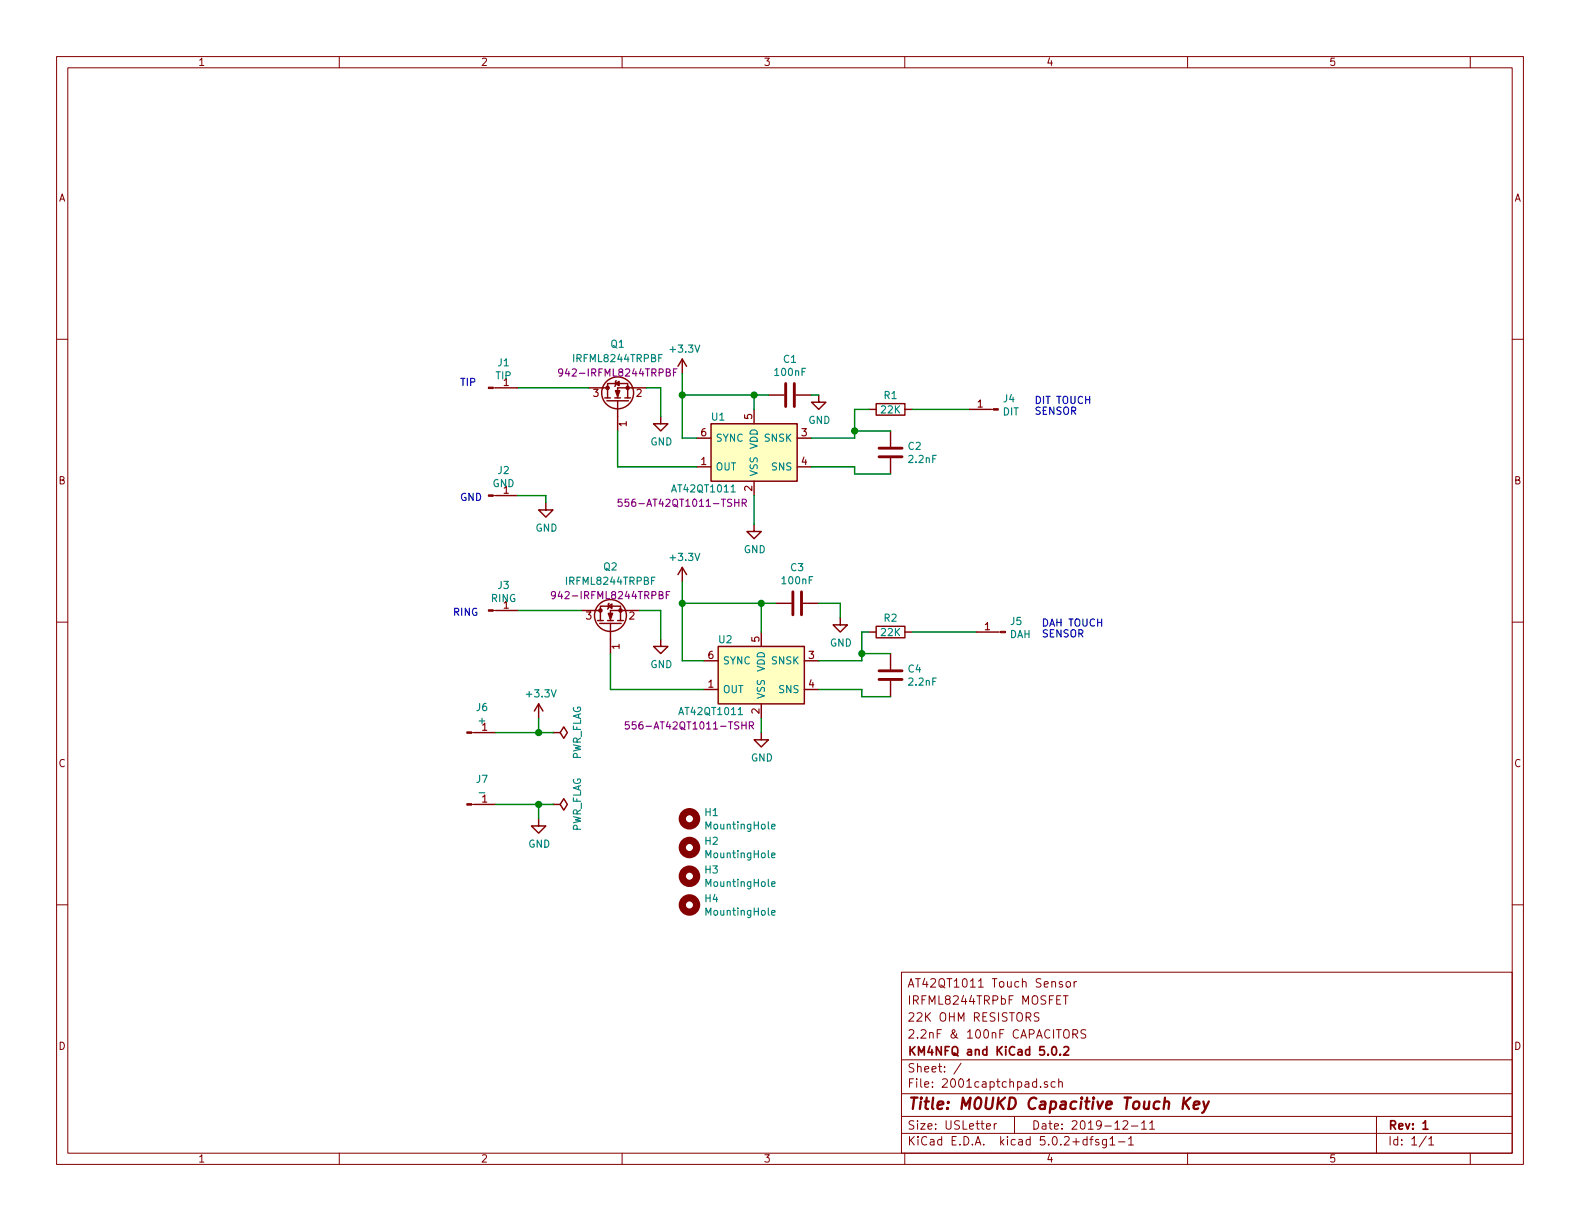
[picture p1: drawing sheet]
EESchema Schematic File Version 4
LIBS:2001captchpad-cache
EELAYER 26 0
EELAYER END
$Descr USLetter 11000 8500
encoding utf-8
Sheet 1 1
Title "M0UKD Capacitive Touch Key"
Date "2019-12-11"
Rev "1"
Comp "KM4NFQ and KiCad 5.0.2"
Comment1 "2.2nF & 100nF CAPACITORS"
Comment2 "22K OHM RESISTORS"
Comment3 "IRFML8244TRPbF MOSFET"
Comment4 "AT42QT1011 Touch Sensor"
$EndDescr
$Comp
L 2001captchpad-rescue:IRFML8244TRPBF-IRFML8244TRPBF Q1
U 1 1
P 4300 2800
F 0 "Q1" V 4700 2800 50  0000 C CNN
F 1 "IRFML8244TRPBF" V 4600 2800 50  0000 C CNN
F 2 "Package_TO_SOT_SMD:SOT-23" H 4500 2725 50  0001 L CIN
F 3 "https://www.fairchildsemi.com/datasheets/2N/2N7000.pdf" H 4300 2800 50  0001 L CNN
F 4 "942-IRFML8244TRPBF" V 4500 2800 50  0000 C CNN "Field4"
	1    4300 2800
	0    -1   -1   0   
$EndComp
$Comp
L 2001captchpad-rescue:IRFML8244TRPBF-IRFML8244TRPBF Q2
U 1 1
P 4250 4350
F 0 "Q2" V 4650 4350 50  0000 C CNN
F 1 "IRFML8244TRPBF" V 4550 4350 50  0000 C CNN
F 2 "Package_TO_SOT_SMD:SOT-23" H 4450 4275 50  0001 L CIN
F 3 "https://www.fairchildsemi.com/datasheets/2N/2N7000.pdf" H 4250 4350 50  0001 L CNN
F 4 "942-IRFML8244TRPBF" V 4450 4350 50  0000 C CNN "Field4"
	1    4250 4350
	0    -1   -1   0   
$EndComp
$Comp
L Sensor_Touch:AT42QT1011-TSHR U1
U 1 1
P 5250 3150
F 0 "U1" H 5000 3400 50  0000 C CNN
F 1 "AT42QT1011" H 4900 2900 50  0000 C CNN
F 2 "Package_TO_SOT_SMD:SOT-23-6_Handsoldering" H 5300 2900 50  0001 L CNN
F 3 "http://ww1.microchip.com/downloads/en/DeviceDoc/Atmel-9542-AT42-QTouch-BSW-AT42QT1011_Datasheet.pdf" H 5520 3700 50  0001 C CNN
F 4 "556-AT42QT1011-TSHR" H 4750 2800 50  0000 C CNN "Field4"
	1    5250 3150
	1    0    0    -1  
$EndComp
$Comp
L Sensor_Touch:AT42QT1011-TSHR U2
U 1 1
P 5300 4700
F 0 "U2" H 5050 4950 50  0000 C CNN
F 1 "AT42QT1011" H 4950 4450 50  0000 C CNN
F 2 "Package_TO_SOT_SMD:SOT-23-6_Handsoldering" H 5350 4450 50  0001 L CNN
F 3 "http://ww1.microchip.com/downloads/en/DeviceDoc/Atmel-9542-AT42-QTouch-BSW-AT42QT1011_Datasheet.pdf" H 5570 5250 50  0001 C CNN
F 4 "556-AT42QT1011-TSHR" H 4800 4350 50  0000 C CNN "Field4"
	1    5300 4700
	1    0    0    -1  
$EndComp
$Comp
L Device:R R1
U 1 1
P 6200 2850
F 0 "R1" V 6100 2850 50  0000 C CNN
F 1 "22K" V 6200 2850 50  0000 C CNN
F 2 "Resistor_SMD:R_1206_3216Metric_Pad1.42x1.75mm_HandSolder" V 6130 2850 50  0001 C CNN
F 3 "~" H 6200 2850 50  0001 C CNN
	1    6200 2850
	0    1    1    0   
$EndComp
$Comp
L Device:R R2
U 1 1
P 6200 4400
F 0 "R2" V 6100 4400 50  0000 C CNN
F 1 "22K" V 6200 4400 50  0000 C CNN
F 2 "Resistor_SMD:R_1206_3216Metric_Pad1.42x1.75mm_HandSolder" V 6130 4400 50  0001 C CNN
F 3 "~" H 6200 4400 50  0001 C CNN
	1    6200 4400
	0    1    1    0   
$EndComp
$Comp
L Device:C C1
U 1 1
P 5500 2750
F 0 "C1" V 5248 2750 50  0000 C CNN
F 1 "100nF" V 5339 2750 50  0000 C CNN
F 2 "Capacitor_SMD:C_1206_3216Metric_Pad1.42x1.75mm_HandSolder" H 5538 2600 50  0001 C CNN
F 3 "~" H 5500 2750 50  0001 C CNN
	1    5500 2750
	0    1    1    0   
$EndComp
$Comp
L Device:C C2
U 1 1
P 6200 3150
F 0 "C2" H 6315 3196 50  0000 L CNN
F 1 "2.2nF" H 6315 3105 50  0000 L CNN
F 2 "Capacitor_SMD:C_1206_3216Metric_Pad1.42x1.75mm_HandSolder" H 6238 3000 50  0001 C CNN
F 3 "~" H 6200 3150 50  0001 C CNN
	1    6200 3150
	1    0    0    -1  
$EndComp
$Comp
L Device:C C3
U 1 1
P 5550 4200
F 0 "C3" V 5298 4200 50  0000 C CNN
F 1 "100nF" V 5389 4200 50  0000 C CNN
F 2 "Capacitor_SMD:C_1206_3216Metric_Pad1.42x1.75mm_HandSolder" H 5588 4050 50  0001 C CNN
F 3 "~" H 5550 4200 50  0001 C CNN
	1    5550 4200
	0    1    1    0   
$EndComp
$Comp
L Device:C C4
U 1 1
P 6200 4700
F 0 "C4" H 6315 4746 50  0000 L CNN
F 1 "2.2nF" H 6315 4655 50  0000 L CNN
F 2 "Capacitor_SMD:C_1206_3216Metric_Pad1.42x1.75mm_HandSolder" H 6238 4550 50  0001 C CNN
F 3 "~" H 6200 4700 50  0001 C CNN
	1    6200 4700
	1    0    0    -1  
$EndComp
Wire Wire Line
	4900 4800 4250 4800
Wire Wire Line
	4250 4800 4250 4550
Wire Wire Line
	4850 3250 4300 3250
$Comp
L power:GND #PWR0101
U 1 1
P 5250 3650
F 0 "#PWR0101" H 5250 3400 50  0001 C CNN
F 1 "GND" H 5255 3477 50  0000 C CNN
F 2 "" H 5250 3650 50  0001 C CNN
F 3 "" H 5250 3650 50  0001 C CNN
	1    5250 3650
	1    0    0    -1  
$EndComp
$Comp
L power:GND #PWR0102
U 1 1
P 5300 5100
F 0 "#PWR0102" H 5300 4850 50  0001 C CNN
F 1 "GND" H 5305 4927 50  0000 C CNN
F 2 "" H 5300 5100 50  0001 C CNN
F 3 "" H 5300 5100 50  0001 C CNN
	1    5300 5100
	1    0    0    -1  
$EndComp
Wire Wire Line
	5650 3050 5950 3050
Wire Wire Line
	5950 3050 5950 3000
Wire Wire Line
	5950 3000 6200 3000
Wire Wire Line
	5650 3250 5950 3250
Wire Wire Line
	5950 3250 5950 3300
Wire Wire Line
	5950 3300 6200 3300
Wire Wire Line
	5700 4600 6000 4600
Wire Wire Line
	6000 4600 6000 4550
Wire Wire Line
	6000 4550 6200 4550
Wire Wire Line
	5700 4800 6000 4800
Wire Wire Line
	6000 4800 6000 4850
Wire Wire Line
	6000 4850 6200 4850
Wire Wire Line
	6050 4400 6000 4400
Wire Wire Line
	6000 4400 6000 4550
Connection ~ 6000 4550
Wire Wire Line
	6050 2850 5950 2850
Wire Wire Line
	5950 2850 5950 3000
Connection ~ 5950 3000
Wire Wire Line
	4850 3050 4750 3050
Wire Wire Line
	4750 3050 4750 2750
Connection ~ 4750 2750
$Comp
L power:+3.3V #PWR0103
U 1 1
P 4750 2600
F 0 "#PWR0103" H 4750 2450 50  0001 C CNN
F 1 "+3.3V" H 4765 2773 50  0000 C CNN
F 2 "" H 4750 2600 50  0001 C CNN
F 3 "" H 4750 2600 50  0001 C CNN
	1    4750 2600
	1    0    0    -1  
$EndComp
$Comp
L power:GND #PWR0104
U 1 1
P 4600 2900
F 0 "#PWR0104" H 4600 2650 50  0001 C CNN
F 1 "GND" H 4605 2727 50  0000 C CNN
F 2 "" H 4600 2900 50  0001 C CNN
F 3 "" H 4600 2900 50  0001 C CNN
	1    4600 2900
	1    0    0    -1  
$EndComp
Wire Wire Line
	5250 2850 5250 2750
Wire Wire Line
	5350 2750 5250 2750
Connection ~ 5250 2750
$Comp
L power:GND #PWR0105
U 1 1
P 5700 2750
F 0 "#PWR0105" H 5700 2500 50  0001 C CNN
F 1 "GND" H 5705 2577 50  0000 C CNN
F 2 "" H 5700 2750 50  0001 C CNN
F 3 "" H 5700 2750 50  0001 C CNN
	1    5700 2750
	1    0    0    -1  
$EndComp
Wire Wire Line
	5700 2750 5650 2750
$Comp
L power:+3.3V #PWR0106
U 1 1
P 4750 4050
F 0 "#PWR0106" H 4750 3900 50  0001 C CNN
F 1 "+3.3V" H 4765 4223 50  0000 C CNN
F 2 "" H 4750 4050 50  0001 C CNN
F 3 "" H 4750 4050 50  0001 C CNN
	1    4750 4050
	1    0    0    -1  
$EndComp
Wire Wire Line
	4900 4600 4750 4600
Wire Wire Line
	5300 4400 5300 4200
Wire Wire Line
	5300 4200 4750 4200
Connection ~ 4750 4200
Wire Wire Line
	4750 4200 4750 4600
Wire Wire Line
	5400 4200 5300 4200
Connection ~ 5300 4200
$Comp
L power:GND #PWR0107
U 1 1
P 5850 4300
F 0 "#PWR0107" H 5850 4050 50  0001 C CNN
F 1 "GND" H 5855 4127 50  0000 C CNN
F 2 "" H 5850 4300 50  0001 C CNN
F 3 "" H 5850 4300 50  0001 C CNN
	1    5850 4300
	1    0    0    -1  
$EndComp
Wire Wire Line
	5700 4200 5850 4200
Wire Wire Line
	5850 4200 5850 4300
$Comp
L power:GND #PWR0108
U 1 1
P 4600 4450
F 0 "#PWR0108" H 4600 4200 50  0001 C CNN
F 1 "GND" H 4605 4277 50  0000 C CNN
F 2 "" H 4600 4450 50  0001 C CNN
F 3 "" H 4600 4450 50  0001 C CNN
	1    4600 4450
	1    0    0    -1  
$EndComp
Wire Wire Line
	4450 4250 4600 4250
Wire Wire Line
	4050 4250 3600 4250
Wire Wire Line
	6350 2850 6750 2850
Wire Wire Line
	6350 4400 6800 4400
Text Notes 7200 2900 0    50   ~ 0
DIT TOUCH\nSENSOR
Text Notes 7250 4450 0    50   ~ 0
DAH TOUCH\nSENSOR
Text Notes 3200 2700 0    50   ~ 0
TIP
Text Notes 3150 4300 0    50   ~ 0
RING
Wire Wire Line
	4750 4050 4750 4200
Wire Wire Line
	4600 4250 4600 4450
Wire Wire Line
	4500 2700 4600 2700
Wire Wire Line
	5300 5000 5300 5100
Wire Wire Line
	4600 2700 4600 2900
Wire Wire Line
	4300 3000 4300 3250
Wire Wire Line
	3600 2700 4100 2700
Wire Wire Line
	4750 2600 4750 2750
$Comp
L Connector:Conn_01x01_Male J4
U 1 1
P 6950 2850
F 0 "J4" H 6922 2780 50  0000 R CNN
F 1 "DIT" H 6922 2871 50  0000 R CNN
F 2 "Connector_Wire:SolderWirePad_1x01_Drill1mm" H 6950 2850 50  0001 C CNN
F 3 "~" H 6950 2850 50  0001 C CNN
	1    6950 2850
	-1   0    0    1   
$EndComp
$Comp
L Connector:Conn_01x01_Male J5
U 1 1
P 7000 4400
F 0 "J5" H 6972 4330 50  0000 R CNN
F 1 "DAH" H 6972 4421 50  0000 R CNN
F 2 "Connector_Wire:SolderWirePad_1x01_Drill1mm" H 7000 4400 50  0001 C CNN
F 3 "~" H 7000 4400 50  0001 C CNN
	1    7000 4400
	-1   0    0    1   
$EndComp
$Comp
L Connector:Conn_01x01_Male J3
U 1 1
P 3400 4250
F 0 "J3" H 3506 4428 50  0000 C CNN
F 1 "RING" H 3506 4337 50  0000 C CNN
F 2 "Connector_Wire:SolderWirePad_1x01_Drill1mm" H 3400 4250 50  0001 C CNN
F 3 "~" H 3400 4250 50  0001 C CNN
	1    3400 4250
	1    0    0    -1  
$EndComp
$Comp
L Connector:Conn_01x01_Male J1
U 1 1
P 3400 2700
F 0 "J1" H 3506 2878 50  0000 C CNN
F 1 "TIP" H 3506 2787 50  0000 C CNN
F 2 "Connector_Wire:SolderWirePad_1x01_Drill1mm" H 3400 2700 50  0001 C CNN
F 3 "~" H 3400 2700 50  0001 C CNN
	1    3400 2700
	1    0    0    -1  
$EndComp
$Comp
L Connector:Conn_01x01_Male J2
U 1 1
P 3400 3450
F 0 "J2" H 3506 3628 50  0000 C CNN
F 1 "GND" H 3506 3537 50  0000 C CNN
F 2 "Connector_Wire:SolderWirePad_1x01_Drill1mm" H 3400 3450 50  0001 C CNN
F 3 "~" H 3400 3450 50  0001 C CNN
	1    3400 3450
	1    0    0    -1  
$EndComp
Text Notes 3200 3500 0    50   ~ 0
GND
$Comp
L power:GND #PWR0109
U 1 1
P 3800 3500
F 0 "#PWR0109" H 3800 3250 50  0001 C CNN
F 1 "GND" H 3805 3327 50  0000 C CNN
F 2 "" H 3800 3500 50  0001 C CNN
F 3 "" H 3800 3500 50  0001 C CNN
	1    3800 3500
	1    0    0    -1  
$EndComp
Wire Wire Line
	3600 3450 3800 3450
Wire Wire Line
	3800 3450 3800 3500
$Comp
L Connector:Conn_01x01_Male J6
U 1 1
P 3250 5100
F 0 "J6" H 3356 5278 50  0000 C CNN
F 1 "+" H 3356 5187 50  0000 C CNN
F 2 "Connector_Wire:SolderWirePad_1x01_Drill1mm" H 3250 5100 50  0001 C CNN
F 3 "~" H 3250 5100 50  0001 C CNN
	1    3250 5100
	1    0    0    -1  
$EndComp
$Comp
L Connector:Conn_01x01_Male J7
U 1 1
P 3250 5600
F 0 "J7" H 3356 5778 50  0000 C CNN
F 1 "-" H 3356 5687 50  0000 C CNN
F 2 "Connector_Wire:SolderWirePad_1x01_Drill1mm" H 3250 5600 50  0001 C CNN
F 3 "~" H 3250 5600 50  0001 C CNN
	1    3250 5600
	1    0    0    -1  
$EndComp
$Comp
L power:+3.3V #PWR01
U 1 1
P 3750 5000
F 0 "#PWR01" H 3750 4850 50  0001 C CNN
F 1 "+3.3V" H 3765 5173 50  0000 C CNN
F 2 "" H 3750 5000 50  0001 C CNN
F 3 "" H 3750 5000 50  0001 C CNN
	1    3750 5000
	1    0    0    -1  
$EndComp
$Comp
L power:GND #PWR02
U 1 1
P 3750 5700
F 0 "#PWR02" H 3750 5450 50  0001 C CNN
F 1 "GND" H 3755 5527 50  0000 C CNN
F 2 "" H 3750 5700 50  0001 C CNN
F 3 "" H 3750 5700 50  0001 C CNN
	1    3750 5700
	1    0    0    -1  
$EndComp
Wire Wire Line
	3750 5000 3750 5100
Wire Wire Line
	3750 5100 3450 5100
Wire Wire Line
	3450 5600 3750 5600
Wire Wire Line
	3750 5600 3750 5700
Wire Wire Line
	5250 3450 5250 3650
$Comp
L power:PWR_FLAG #FLG0101
U 1 1
P 3850 5100
F 0 "#FLG0101" H 3850 5175 50  0001 C CNN
F 1 "PWR_FLAG" H 3850 5274 50  0000 C CNN
F 2 "" H 3850 5100 50  0001 C CNN
F 3 "~" H 3850 5100 50  0001 C CNN
	1    3850 5100
	0    1    1    0   
$EndComp
Wire Wire Line
	4750 2750 5250 2750
$Comp
L power:PWR_FLAG #FLG0102
U 1 1
P 3850 5600
F 0 "#FLG0102" H 3850 5675 50  0001 C CNN
F 1 "PWR_FLAG" H 3850 5774 50  0000 C CNN
F 2 "" H 3850 5600 50  0001 C CNN
F 3 "~" H 3850 5600 50  0001 C CNN
	1    3850 5600
	0    1    1    0   
$EndComp
Wire Wire Line
	3850 5600 3750 5600
Connection ~ 3750 5600
Wire Wire Line
	3850 5100 3750 5100
Connection ~ 3750 5100
$Comp
L Mechanical:MountingHole H1
U 1 1
P 4800 5700
F 0 "H1" H 4900 5747 50  0000 L CNN
F 1 "MountingHole" H 4900 5654 50  0000 L CNN
F 2 "MountingHole:MountingHole_2.5mm" H 4800 5700 50  0001 C CNN
F 3 "~" H 4800 5700 50  0001 C CNN
	1    4800 5700
	1    0    0    -1  
$EndComp
$Comp
L Mechanical:MountingHole H2
U 1 1
P 4800 5900
F 0 "H2" H 4900 5947 50  0000 L CNN
F 1 "MountingHole" H 4900 5854 50  0000 L CNN
F 2 "MountingHole:MountingHole_2.5mm" H 4800 5900 50  0001 C CNN
F 3 "~" H 4800 5900 50  0001 C CNN
	1    4800 5900
	1    0    0    -1  
$EndComp
$Comp
L Mechanical:MountingHole H3
U 1 1
P 4800 6100
F 0 "H3" H 4900 6147 50  0000 L CNN
F 1 "MountingHole" H 4900 6054 50  0000 L CNN
F 2 "MountingHole:MountingHole_2.5mm" H 4800 6100 50  0001 C CNN
F 3 "~" H 4800 6100 50  0001 C CNN
	1    4800 6100
	1    0    0    -1  
$EndComp
$Comp
L Mechanical:MountingHole H4
U 1 1
P 4800 6300
F 0 "H4" H 4900 6347 50  0000 L CNN
F 1 "MountingHole" H 4900 6254 50  0000 L CNN
F 2 "MountingHole:MountingHole_2.5mm" H 4800 6300 50  0001 C CNN
F 3 "~" H 4800 6300 50  0001 C CNN
	1    4800 6300
	1    0    0    -1  
$EndComp
$EndSCHEMATC
